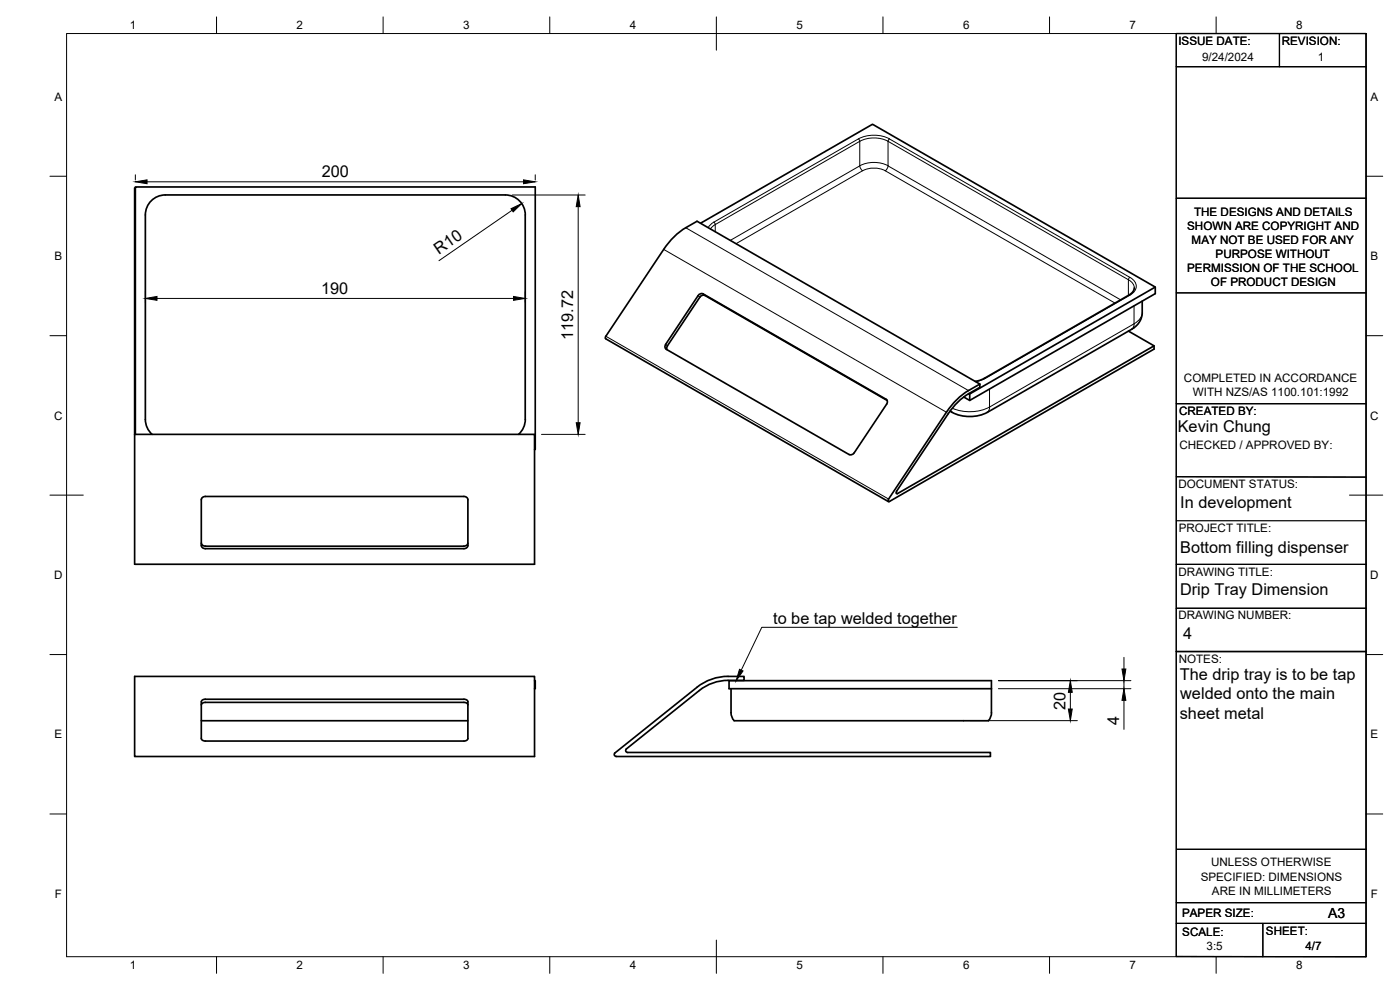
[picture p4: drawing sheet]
<svg xmlns="http://www.w3.org/2000/svg" width="420mm" height="297mm" viewBox="0 0 420 297" stroke-linecap="round" stroke-linejoin="round" font-family="sans-serif">
<!-- layer: Visible -->
<g fill="none" stroke="#000" stroke-width=".51">
<path d="M40.6 56.4h-.2v73.9M210.2 67l51.7-29.7 84.8 48.8v2l-55.7 32-1.8-1M209.5 88.7l-9.7 14.6-.2 .7 .1 .6 55.1 31.8M209.5 88.7l.9-.6 .6 .1 54.9 31.6 .4 .5-.2 1M210 89.2l-9.7 14.6-.2 .6 .1 .5M210.1 89.2l.8-.6h.7l54.6 31.5M338.7 99.3l7.7 4.5v.9l-79.8 45.8 .1-.8 17.3-26a20.9 20.9 0 0 1 6.7-6.5l3.4-2v1l-3.4 2a19 19 0 0 0-6.1 5.9l-15.5 23.3v.7l77.3-44.3M340.2 98.4l-43.9 25.3a11.7 11.7 0 0 1-11.2-.3M340.4 86.4l-.5 1.2-1.1 .9-43.5 25.1-2.6 .8M342.8 90.3v3.8l-.3 1.5-.9 1.5-1.4 1.3M346.7 86.1l-55.7 32.1M290.8 118.1l.2 .1v1.9"/>
<path d="M294.1 115.2l-84.9-48.8-3.4 1.9a20.9 20.9 0 0 0-6.6 6.5l-17.4 26.1v.7l84.8 48.9M40.4 130.3h120v39h-120zM40.6 130.3v-74.2h120v78.7h-.2M45.6 130.3l-1.3-1.7-.5-1.3-.2-1.5v-61.3a6 6 0 0 1 6-6h102a6 6 0 0 1 6 6v61.3l-.1 1.5-.5 1.3-1.4 1.7M266.1 121.3l-9.7 14.6-.9 .6-.6-.1M139.2 149h-77.6l-.7 .1-.5 .8v13.8l.3 .5 .5 .4h78M139.2 149l.7 .1 .5 .8v13.8l-.5 .7-.7 .2M60.4 162.9l.5 .8 .7 .2h77.6M140.4 162.9l-.5 .8-.7 .2M40.4 203h120v24h-120zM60.4 216.2h80M139.2 210.7h-77.6a1.06 1.06 0 0 0-1.2 .8"/>
<path d="M139.2 209.8h-77.6a1.06 1.06 0 0 0-1.2 .7v11.1M139.2 210.7a1.06 1.06 0 0 1 1.2 .8M139.2 209.8a1.06 1.06 0 0 1 1.2 .7v11.1M160.4 204.2h.2v2.4h-.2M209.1 206.3l-24.5 19.6-.3 .4 .2 .5 .4 .2h112.3v-1.2h-108.8l-.6-.4 .2-.7M209.1 206.2a14.8 14.8 0 0 1 9.4-3.2h4.8v1.2l-4.8-.1a13.8 13.8 0 0 0-8.6 3.1l-21.9 17.5M219.4 206.6v7.2l.3 1.6a1.43 1.43 0 0 0 2 .8h73.5a1.58 1.58 0 0 0 2.2-1.3l.1-10.7h-78.7v2.4h78.7M60.4 221.6a1.06 1.06 0 0 0 1.2 .7h77.6M140.4 221.6a1.06 1.06 0 0 1-1.2 .7"/>
</g>
<!-- layer: Visible Narrow -->
<g fill="none" stroke="#000" stroke-width=".3">
<path d="M257.6 41.7l-43.4 25M257.6 41.7l.4 .7M257.6 41.7a10.3 10.3 0 0 1 9.3 0l-.4 .7M258 42.4v7.4l-38.8 22.3M258 42.4l-43.3 25M258 42.4a9.4 9.4 0 0 1 8.5 0M258.9 51.2a7.5 7.5 0 0 1 6.8 0M265.7 51.2l68.9 39.7M266.5 42.4l72.1 41.5M266.5 49.8l69.8 40.2M266.5 42.4v7.4M266.5 49.8l-.3 .9-.5 .5"/>
<path d="M266.5 49.7a9.4 9.4 0 0 0-8.5 .1l.4 .9 .5 .5-38 21.9M266.9 41.7l72.2 41.5M199.2 74.8l84.8 48.9M205.8 68.3l84.9 48.9M214.2 66.7l-.8 .6-.8 1M214.2 66.6l.5 .8M214.7 67.4v2.1M214.7 67.4l-1.5 1.3M209.5 88.7l.5 .5M211 88.2l.6 .5M338.6 83.9v4.7M338.7 83.9l1.3 1.2 .4 1.3"/>
<path d="M338.8 88.5l.3 .1M339.1 88.6l-43.4 24.9M339.1 83.2l-.4 .7M339.1 83.2a2.84 2.84 0 0 1 1.9 2.7 2.84 2.84 0 0 1-1.9 2.7M340.3 97.2l-43.3 24.9M340.3 91.8v5.4M340.4 97.2l-.1 .7-.6 .9M342.8 93.7l-.5 1.6-.8 1-1.1 .8M181.8 100.9l84.9 48.8M199.8 103.3l.5 .5M265.9 119.8l.2 .2M295.4 113.5h.3"/>
<path d="M295.7 113.5l-2.9 1M297 116.7v5.4M285.3 123.1l.4 .6M297 122.1a13.2 13.2 0 0 1-11.2 .4M297 122.1l-.1 .8-.6 .8M268.9 147.9l.5 .2"/>
</g>
<!-- layer: BORDER -->
<g fill="none" stroke="#000" stroke-width=".3">
<path d="M20 10.1h390v276.9h-390zM65 5.1v5M115 5.1v5M165 5.1v5M215 5.1v10M265 5.1v5M315 5.1v5M365 5.1v5M15 52.9h5M410 52.9h5M15 100.7h5M410 100.7h5"/>
<path d="M15 148.6h10M405 148.6h10M15 196.4h5M410 196.4h5M15 244.2h5M410 244.2h5M65 287v5M115 287v5M165 287v5M215 282.1v9.9M265 287v5M315 287v5"/>
<path d="M365 287v5"/>
</g>
<!-- layer: TITLEBLOCK -->
<g fill="none" stroke="#000" stroke-width=".36">
<path d="M353 10.1h57v276.9h-57zM384 10.1v9.9M353 20h57M353 59.5h57M353 87.9h57M353 121.1h57M353 156.2h57M353 143l57 .2M353 169.3h57M353 195.5h57M353 182.5h57M353.1 254.8h57"/>
<path d="M353 270.8h56.9M353 277.1h57M379 277.1v9.9"/>
</g>
<!-- layer: Leaders -->
<path d="M221.9 200.8l1.1 .5-2.1 2.9z" fill="#000" stroke="#000" stroke-width=".3"/>
<path d="M287.3 188.2h-58.7l-6.1 12.9" fill="none" stroke="#000" stroke-width=".3"/>
<!-- layer: FD_Dimensions -->
<g fill="none" stroke="#000" stroke-width=".3">
<path d="M40.6 52.4v1.6M44.1 54.6h113M153.7 58.5h21.9M160.6 52.4v1.6M153.7 63.1l-22 15.1M173.5 62v64.8M43.6 87.4v3.4M47.1 89.5h107M157.6 87.4v3.4M162.5 130.3h13.1M337.3 197.2v3.5M291.2 216.2h32.1"/>
<path d="M299.6 204.2h39.8M299.6 206.6h39.8M321.2 207.7v5M337.3 204.2v2.4M337.3 210.1v8.7"/>
</g>
<path d="M40.6 54.6l3.5-.6v1.1zM157.1 54l3.5 .6-3.5 .5zM153.4 62.6l3.2-1.5-2.6 2.5zM173.5 58.5l.6 3.5h-1.2zM43.6 89.5l3.5-.6v1.2zM154.1 88.9l3.5 .6-3.5 .6zM172.9 126.8h1.2l-.6 3.5zM321.2 204.2l.6 3.5h-1.2zM320.6 212.7h1.2l-.6 3.5zM336.7 200.7h1.2l-.6 3.5zM337.3 206.6l.6 3.5h-1.2z" fill="#000" stroke="#000" stroke-width=".3"/>
<g font-size="4.9">
<text x="96.6" y="53.1">200</text>
<text x="131.7" y="76.4" transform="rotate(-35 131.7 76.4)">R10</text>
<text x="96.4" y="88.1">190</text>
<text x="172.1" y="102" transform="rotate(-90 172.1 102)">119.72</text>
<text x="353.5" y="129.7">Kevin Chung</text>
<text x="354.2" y="152.4">In development</text>
<text x="354.2" y="165.8">Bottom filling dispenser</text>
<text x="354.2" y="178.6">Drip Tray Dimension</text>
<text x="232.1" y="187.2">to be tap welded together</text>
<text x="355.1" y="191.7">4</text>
<text x="354.1" y="204">The drip tray is to be tap</text>
<text x="354.2" y="209.8">welded onto the main</text>
<text x="319.8" y="212.9" transform="rotate(-90 319.8 212.9)">20</text>
<text x="354.1" y="215.6">sheet metal</text>
<text x="335.9" y="217.5" transform="rotate(-90 335.9 217.5)">4</text>
</g>
<text font-size="4.2" x="398.6" y="275.5">A3</text>
<g font-size="3.5">
<text x="39" y="8.8">1</text>
<text x="89" y="8.8">2</text>
<text x="139" y="8.8">3</text>
<text x="189" y="8.8">4</text>
<text x="239" y="8.8">5</text>
<text x="289" y="8.8">6</text>
<text x="339" y="8.8">7</text>
<text x="389" y="8.8">8</text>
<text x="353.7" y="13.6">ISSUE DATE:</text>
<text x="384.7" y="13.6">REVISION:</text>
<text x="360.8" y="18.2">9/24/2024</text>
<text x="395.5" y="18.2">1</text>
<text x="16.3" y="30.2">A</text>
<text x="411.3" y="30.2">A</text>
<text x="358.4" y="64.7">THE DESIGNS AND DETAILS</text>
<text x="356.3" y="68.9">SHOWN ARE COPYRIGHT AND</text>
<text x="357.6" y="73.1">MAY NOT BE USED FOR ANY</text>
<text x="364.8" y="77.4">PURPOSE WITHOUT</text>
<text x="16.3" y="78">B</text>
<text x="356.3" y="81.6">PERMISSION OF THE SCHOOL</text>
<text x="411.3" y="78">B</text>
<text x="363.4" y="85.8">OF PRODUCT DESIGN</text>
<text x="355.3" y="114.6">COMPLETED IN ACCORDANCE</text>
<text x="358" y="118.8">WITH NZS/AS 1100.101:1992</text>
<text x="16.2" y="125.9">C</text>
<text x="353.9" y="124.6">CREATED BY:</text>
<text x="411.2" y="125.9">C</text>
<text x="353.9" y="134.7">CHECKED / APPROVED BY:</text>
<text x="353.7" y="146.4">DOCUMENT STATUS:</text>
<text x="353.8" y="159.8">PROJECT TITLE:</text>
<text x="16.2" y="173.7">D</text>
<text x="353.7" y="172.7">DRAWING TITLE:</text>
<text x="411.2" y="173.7">D</text>
<text x="353.7" y="185.9">DRAWING NUMBER:</text>
<text x="353.8" y="198.9">NOTES:</text>
<text x="16.3" y="221.6">E</text>
<text x="411.3" y="221.6">E</text>
<text x="363.5" y="260">UNLESS OTHERWISE</text>
<text x="16.4" y="269.4">F</text>
<text x="360.3" y="264.2">SPECIFIED: DIMENSIONS</text>
<text x="363.7" y="268.4">ARE IN MILLIMETERS</text>
<text x="411.4" y="269.4">F</text>
<text x="354.8" y="275.2">PAPER SIZE:</text>
<text x="354.8" y="280.8">SCALE:</text>
<text x="379.9" y="280.6">SHEET:</text>
<text x="362.1" y="284.9">3:5</text>
<text x="391.8" y="285">4/7</text>
<text x="39" y="290.8">1</text>
<text x="89" y="290.8">2</text>
<text x="139" y="290.8">3</text>
<text x="189" y="290.8">4</text>
<text x="239" y="290.8">5</text>
<text x="289" y="290.8">6</text>
<text x="339" y="290.8">7</text>
<text x="389" y="290.8">8</text>
</g>
</svg>
